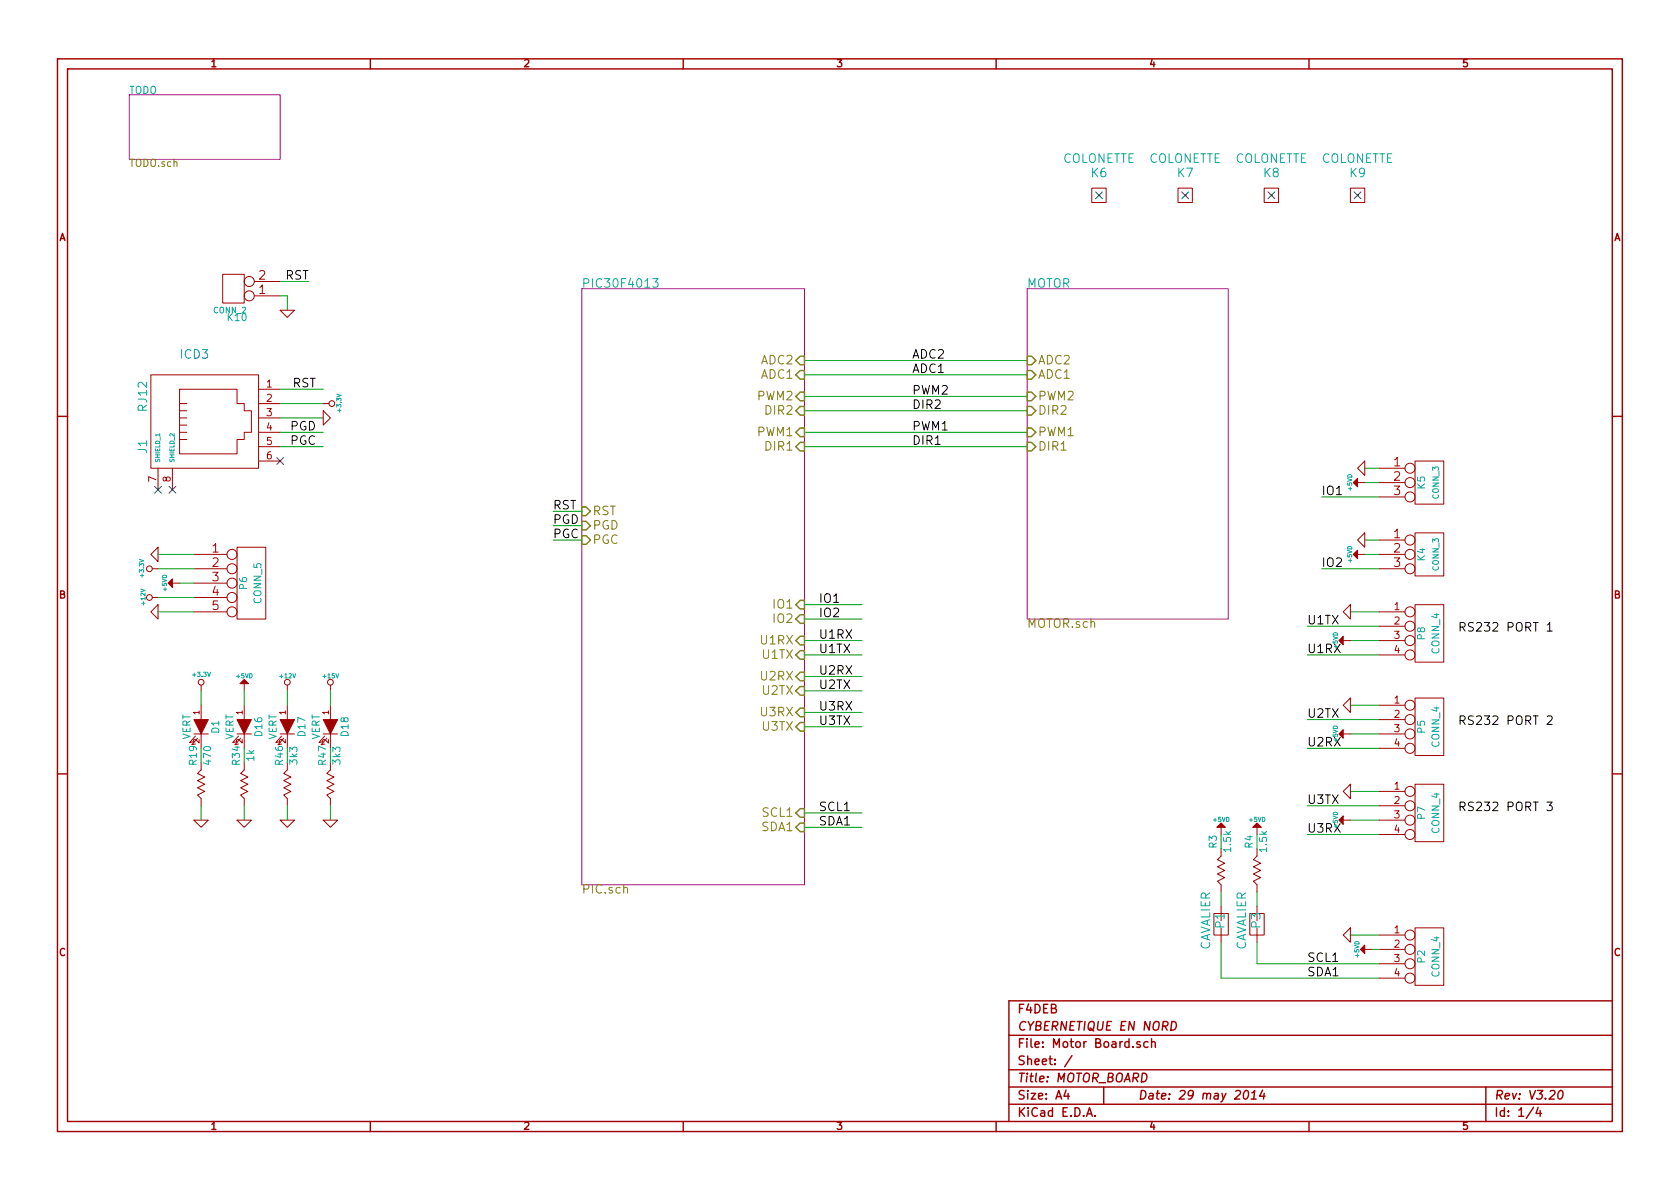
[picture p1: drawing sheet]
EESchema Schematic File Version 2
LIBS:power
LIBS:CEN-SCHEMA
LIBS:Motor Board-cache
EELAYER 27 0
EELAYER END
$Descr A4 11693 8268
encoding utf-8
Sheet 1 4
Title "MOTOR_BOARD"
Date "29 may 2014"
Rev "V3.20"
Comp "CYBERNETIQUE EN NORD"
Comment1 "F4DEB"
Comment2 ""
Comment3 ""
Comment4 ""
$EndDescr
Wire Wire Line
	8750 6200 8750 6300
Wire Wire Line
	8500 6550 8500 6800
Wire Wire Line
	8500 6800 9600 6800
Wire Wire Line
	9600 3950 9200 3950
Wire Wire Line
	9500 3750 9600 3750
Wire Wire Line
	9500 3350 9600 3350
Wire Wire Line
	9400 5100 9600 5100
Wire Wire Line
	9400 4900 9600 4900
Wire Wire Line
	9100 5000 9600 5000
Wire Wire Line
	9100 5200 9600 5200
Wire Wire Line
	9100 4550 9600 4550
Wire Wire Line
	9100 4350 9600 4350
Wire Wire Line
	5600 3000 7150 3000
Wire Wire Line
	5600 2750 7150 2750
Wire Wire Line
	5600 2500 7150 2500
Wire Wire Line
	7150 2600 5600 2600
Wire Wire Line
	7150 2850 5600 2850
Wire Wire Line
	7150 3100 5600 3100
Wire Wire Line
	9400 4250 9600 4250
Wire Wire Line
	9400 4450 9600 4450
Wire Wire Line
	9600 6500 9400 6500
Wire Wire Line
	9500 3250 9600 3250
Wire Wire Line
	9200 3450 9600 3450
Wire Wire Line
	9500 3850 9600 3850
Wire Wire Line
	9600 6700 8750 6700
Wire Wire Line
	8750 6700 8750 6550
Wire Wire Line
	8500 6300 8500 6200
Wire Wire Line
	8750 5800 8750 5900
$Comp
L R R3
U 1 1
P 8500 5950
F 0 "R3" V 8450 6050 50  0000 C CNN
F 1 "1.5k" V 8550 6050 50  0000 C CNN
F 2 "" H 8500 5950 60  0001 C CNN
F 3 "" H 8500 5950 60  0001 C CNN
	1    8500 5950
	1    0    0    -1  
$EndComp
$Comp
L R R4
U 1 1
P 8750 5950
F 0 "R4" V 8700 6050 50  0000 C CNN
F 1 "1.5k" V 8800 6050 50  0000 C CNN
F 2 "" H 8750 5950 60  0001 C CNN
F 3 "" H 8750 5950 60  0001 C CNN
	1    8750 5950
	1    0    0    -1  
$EndComp
$Comp
L COLONETTE K9
U 1 1
P 9450 1200
F 0 "K9" H 9450 1200 60  0000 C CNN
F 1 "COLONETTE" H 9450 1300 60  0000 C CNN
F 2 "" H 9450 1200 60  0001 C CNN
F 3 "" H 9450 1200 60  0001 C CNN
	1    9450 1200
	1    0    0    -1  
$EndComp
$Comp
L COLONETTE K8
U 1 1
P 8850 1200
F 0 "K8" H 8850 1200 60  0000 C CNN
F 1 "COLONETTE" H 8850 1300 60  0000 C CNN
F 2 "" H 8850 1200 60  0001 C CNN
F 3 "" H 8850 1200 60  0001 C CNN
	1    8850 1200
	1    0    0    -1  
$EndComp
$Comp
L COLONETTE K7
U 1 1
P 8250 1200
F 0 "K7" H 8250 1200 60  0000 C CNN
F 1 "COLONETTE" H 8250 1300 60  0000 C CNN
F 2 "" H 8250 1200 60  0001 C CNN
F 3 "" H 8250 1200 60  0001 C CNN
	1    8250 1200
	1    0    0    -1  
$EndComp
$Comp
L COLONETTE K6
U 1 1
P 7650 1200
F 0 "K6" H 7650 1200 60  0000 C CNN
F 1 "COLONETTE" H 7650 1300 60  0000 C CNN
F 2 "" H 7650 1200 60  0001 C CNN
F 3 "" H 7650 1200 60  0001 C CNN
	1    7650 1200
	1    0    0    -1  
$EndComp
$Comp
L CAVALIER P1
U 1 1
P 8500 6550
F 0 "P1" H 8650 6550 60  0000 C CNN
F 1 "CAVALIER" H 8650 6650 60  0000 C CNN
F 2 "" H 8500 6550 60  0001 C CNN
F 3 "" H 8500 6550 60  0001 C CNN
	1    8500 6550
	0    -1   -1   0   
$EndComp
$Comp
L CAVALIER P3
U 1 1
P 8750 6550
F 0 "P3" H 8900 6550 60  0000 C CNN
F 1 "CAVALIER" H 8900 6650 60  0000 C CNN
F 2 "" H 8750 6550 60  0001 C CNN
F 3 "" H 8750 6550 60  0001 C CNN
	1    8750 6550
	0    -1   -1   0   
$EndComp
Text Label 6350 3100 0    60   ~ 0
DIR1
Text Label 6350 3000 0    60   ~ 0
PWM1
Text Label 6350 2850 0    60   ~ 0
DIR2
Text Label 6350 2750 0    60   ~ 0
PWM2
Text Label 6350 2600 0    60   ~ 0
ADC1
Text Label 6350 2500 0    60   ~ 0
ADC2
Text Label 9100 5200 0    60   ~ 0
U2RX
Text Label 9100 5000 0    60   ~ 0
U2TX
Text Label 9100 4550 0    60   ~ 0
U1RX
Text Label 9100 4350 0    60   ~ 0
U1TX
Text Label 5700 4800 0    60   ~ 0
U2TX
Text Label 5700 4700 0    60   ~ 0
U2RX
Text Label 5700 4550 0    60   ~ 0
U1TX
Text Label 5700 4450 0    60   ~ 0
U1RX
Text Label 5700 5750 0    60   ~ 0
SDA1
Text Label 5700 5650 0    60   ~ 0
SCL1
Text Label 9100 6800 0    60   ~ 0
SDA1
Text Label 9100 6700 0    60   ~ 0
SCL1
Text Label 5700 4300 0    60   ~ 0
IO2
Text Label 5700 4200 0    60   ~ 0
IO1
Text Label 9200 3950 0    60   ~ 0
IO2
Text Label 9200 3450 0    60   ~ 0
IO1
$Comp
L +5VD #PWR01
U 1 1
P 9400 5100
F 0 "#PWR01" H 9400 5050 20  0001 C CNN
F 1 "+5VD" H 9400 5200 30  0000 C CNN
F 2 "" H 9400 5100 60  0001 C CNN
F 3 "" H 9400 5100 60  0001 C CNN
	1    9400 5100
	0    -1   -1   0   
$EndComp
$Comp
L +5VD #PWR02
U 1 1
P 9400 4450
F 0 "#PWR02" H 9400 4400 20  0001 C CNN
F 1 "+5VD" H 9400 4550 30  0000 C CNN
F 2 "" H 9400 4450 60  0001 C CNN
F 3 "" H 9400 4450 60  0001 C CNN
	1    9400 4450
	0    -1   -1   0   
$EndComp
$Comp
L +5VD #PWR03
U 1 1
P 9500 3850
F 0 "#PWR03" H 9500 3800 20  0001 C CNN
F 1 "+5VD" H 9500 3950 30  0000 C CNN
F 2 "" H 9500 3850 60  0001 C CNN
F 3 "" H 9500 3850 60  0001 C CNN
	1    9500 3850
	0    -1   -1   0   
$EndComp
$Comp
L +5VD #PWR04
U 1 1
P 9500 3350
F 0 "#PWR04" H 9500 3300 20  0001 C CNN
F 1 "+5VD" H 9500 3450 30  0000 C CNN
F 2 "" H 9500 3350 60  0001 C CNN
F 3 "" H 9500 3350 60  0001 C CNN
	1    9500 3350
	0    -1   -1   0   
$EndComp
$Comp
L GND #PWR05
U 1 1
P 9500 3750
F 0 "#PWR05" H 9500 3750 30  0001 C CNN
F 1 "GND" H 9500 3680 30  0001 C CNN
F 2 "" H 9500 3750 60  0001 C CNN
F 3 "" H 9500 3750 60  0001 C CNN
	1    9500 3750
	0    1    1    0   
$EndComp
$Comp
L GND #PWR06
U 1 1
P 9500 3250
F 0 "#PWR06" H 9500 3250 30  0001 C CNN
F 1 "GND" H 9500 3180 30  0001 C CNN
F 2 "" H 9500 3250 60  0001 C CNN
F 3 "" H 9500 3250 60  0001 C CNN
	1    9500 3250
	0    1    1    0   
$EndComp
$Comp
L GND #PWR07
U 1 1
P 9400 6500
F 0 "#PWR07" H 9400 6500 30  0001 C CNN
F 1 "GND" H 9400 6430 30  0001 C CNN
F 2 "" H 9400 6500 60  0001 C CNN
F 3 "" H 9400 6500 60  0001 C CNN
	1    9400 6500
	0    1    1    0   
$EndComp
$Comp
L CONN_3 K5
U 1 1
P 9950 3350
F 0 "K5" V 9900 3350 50  0000 C CNN
F 1 "CONN_3" V 10000 3350 40  0000 C CNN
F 2 "" H 9950 3350 60  0001 C CNN
F 3 "" H 9950 3350 60  0001 C CNN
	1    9950 3350
	1    0    0    -1  
$EndComp
$Comp
L CONN_3 K4
U 1 1
P 9950 3850
F 0 "K4" V 9900 3850 50  0000 C CNN
F 1 "CONN_3" V 10000 3850 40  0000 C CNN
F 2 "" H 9950 3850 60  0001 C CNN
F 3 "" H 9950 3850 60  0001 C CNN
	1    9950 3850
	1    0    0    -1  
$EndComp
$Comp
L CONN_4 P2
U 1 1
P 9950 6650
F 0 "P2" V 9900 6650 50  0000 C CNN
F 1 "CONN_4" V 10000 6650 50  0000 C CNN
F 2 "" H 9950 6650 60  0001 C CNN
F 3 "" H 9950 6650 60  0001 C CNN
	1    9950 6650
	1    0    0    -1  
$EndComp
$Comp
L CONN_4 P5
U 1 1
P 9950 5050
F 0 "P5" V 9900 5050 50  0000 C CNN
F 1 "CONN_4" V 10000 5050 50  0000 C CNN
F 2 "" H 9950 5050 60  0001 C CNN
F 3 "" H 9950 5050 60  0001 C CNN
	1    9950 5050
	1    0    0    -1  
$EndComp
$Comp
L GND #PWR08
U 1 1
P 9400 4900
F 0 "#PWR08" H 9400 4900 30  0001 C CNN
F 1 "GND" H 9400 4830 30  0001 C CNN
F 2 "" H 9400 4900 60  0001 C CNN
F 3 "" H 9400 4900 60  0001 C CNN
	1    9400 4900
	0    1    1    0   
$EndComp
Text Label 10150 5050 0    60   ~ 0
RS232 PORT 2
Text Label 10150 4400 0    60   ~ 0
RS232 PORT 1
$Comp
L GND #PWR09
U 1 1
P 9400 4250
F 0 "#PWR09" H 9400 4250 30  0001 C CNN
F 1 "GND" H 9400 4180 30  0001 C CNN
F 2 "" H 9400 4250 60  0001 C CNN
F 3 "" H 9400 4250 60  0001 C CNN
	1    9400 4250
	0    1    1    0   
$EndComp
$Comp
L CONN_4 P8
U 1 1
P 9950 4400
F 0 "P8" V 9900 4400 50  0000 C CNN
F 1 "CONN_4" V 10000 4400 50  0000 C CNN
F 2 "" H 9950 4400 60  0001 C CNN
F 3 "" H 9950 4400 60  0001 C CNN
	1    9950 4400
	1    0    0    -1  
$EndComp
$Sheet
S 7150 2000 1400 2300
U 4BF30498
F0 "MOTOR" 60
F1 "MOTOR.sch" 60
F2 "ADC2" I L 7150 2500 60 
F3 "ADC1" I L 7150 2600 60 
F4 "PWM2" I L 7150 2750 60 
F5 "DIR2" I L 7150 2850 60 
F6 "PWM1" I L 7150 3000 60 
F7 "DIR1" I L 7150 3100 60 
$EndSheet
Wire Wire Line
	8500 5800 8500 5900
$Sheet
S 900  650  1050 450 
U 5352D4E9
F0 "TODO" 50
F1 "TODO.sch" 50
$EndSheet
$Comp
L +5VD #PWR010
U 1 1
P 8500 5800
F 0 "#PWR010" H 8500 5750 20  0001 C CNN
F 1 "+5VD" H 8500 5900 30  0000 C CNN
F 2 "" H 8500 5800 60  0000 C CNN
F 3 "" H 8500 5800 60  0000 C CNN
	1    8500 5800
	1    0    0    -1  
$EndComp
$Comp
L +5VD #PWR011
U 1 1
P 8750 5800
F 0 "#PWR011" H 8750 5750 20  0001 C CNN
F 1 "+5VD" H 8750 5900 30  0000 C CNN
F 2 "" H 8750 5800 60  0000 C CNN
F 3 "" H 8750 5800 60  0000 C CNN
	1    8750 5800
	1    0    0    -1  
$EndComp
$Sheet
S 4050 2000 1550 4150
U 4BF30482
F0 "PIC30F4013" 60
F1 "PIC.sch" 60
F2 "ADC2" I R 5600 2500 60 
F3 "ADC1" I R 5600 2600 60 
F4 "DIR2" I R 5600 2850 60 
F5 "DIR1" I R 5600 3100 60 
F6 "PWM2" I R 5600 2750 60 
F7 "PWM1" I R 5600 3000 60 
F8 "U2RX" I R 5600 4700 60 
F9 "U2TX" I R 5600 4800 60 
F10 "U1RX" I R 5600 4450 60 
F11 "U1TX" I R 5600 4550 60 
F12 "PGC" I L 4050 3750 60 
F13 "PGD" I L 4050 3650 60 
F14 "RST" I L 4050 3550 60 
F15 "SCL1" I R 5600 5650 60 
F16 "SDA1" I R 5600 5750 60 
F17 "IO2" I R 5600 4300 60 
F18 "IO1" I R 5600 4200 60 
F19 "U3RX" I R 5600 4950 60 
F20 "U3TX" I R 5600 5050 60 
$EndSheet
Wire Wire Line
	5600 4200 6000 4200
Wire Wire Line
	6000 4300 5600 4300
Wire Wire Line
	5600 4450 6000 4450
Wire Wire Line
	5600 4550 6000 4550
Wire Wire Line
	6000 4700 5600 4700
Wire Wire Line
	6000 4800 5600 4800
Wire Wire Line
	6000 5650 5600 5650
Wire Wire Line
	6000 5750 5600 5750
Wire Wire Line
	9400 5700 9600 5700
Wire Wire Line
	9400 5500 9600 5500
Wire Wire Line
	9100 5600 9600 5600
Wire Wire Line
	9100 5800 9600 5800
Text Label 9100 5800 0    60   ~ 0
U3RX
Text Label 9100 5600 0    60   ~ 0
U3TX
$Comp
L +5VD #PWR012
U 1 1
P 9400 5700
F 0 "#PWR012" H 9400 5650 20  0001 C CNN
F 1 "+5VD" H 9400 5800 30  0000 C CNN
F 2 "" H 9400 5700 60  0001 C CNN
F 3 "" H 9400 5700 60  0001 C CNN
	1    9400 5700
	0    -1   -1   0   
$EndComp
$Comp
L CONN_4 P7
U 1 1
P 9950 5650
F 0 "P7" V 9900 5650 50  0000 C CNN
F 1 "CONN_4" V 10000 5650 50  0000 C CNN
F 2 "" H 9950 5650 60  0001 C CNN
F 3 "" H 9950 5650 60  0001 C CNN
	1    9950 5650
	1    0    0    -1  
$EndComp
$Comp
L GND #PWR013
U 1 1
P 9400 5500
F 0 "#PWR013" H 9400 5500 30  0001 C CNN
F 1 "GND" H 9400 5430 30  0001 C CNN
F 2 "" H 9400 5500 60  0001 C CNN
F 3 "" H 9400 5500 60  0001 C CNN
	1    9400 5500
	0    1    1    0   
$EndComp
Text Label 10150 5650 0    60   ~ 0
RS232 PORT 3
$Comp
L R R19
U 1 1
P 1400 5350
F 0 "R19" V 1350 5450 50  0000 C CNN
F 1 "470" V 1450 5450 50  0000 C CNN
F 2 "~" H 1400 5350 60  0000 C CNN
F 3 "~" H 1400 5350 60  0000 C CNN
	1    1400 5350
	1    0    0    -1  
$EndComp
$Comp
L R R34
U 1 1
P 1700 5350
F 0 "R34" V 1650 5450 50  0000 C CNN
F 1 "1k" V 1750 5450 50  0000 C CNN
F 2 "~" H 1700 5350 60  0000 C CNN
F 3 "~" H 1700 5350 60  0000 C CNN
	1    1700 5350
	1    0    0    -1  
$EndComp
$Comp
L R R46
U 1 1
P 2000 5350
F 0 "R46" V 1950 5450 50  0000 C CNN
F 1 "3k3" V 2050 5450 50  0000 C CNN
F 2 "~" H 2000 5350 60  0000 C CNN
F 3 "~" H 2000 5350 60  0000 C CNN
	1    2000 5350
	1    0    0    -1  
$EndComp
$Comp
L LED D1
U 1 1
P 1400 5050
F 0 "D1" H 1400 5150 50  0000 C CNN
F 1 "VERT" H 1400 4950 50  0000 C CNN
F 2 "~" H 1400 5050 60  0000 C CNN
F 3 "~" H 1400 5050 60  0000 C CNN
	1    1400 5050
	0    1    1    0   
$EndComp
$Comp
L LED D16
U 1 1
P 1700 5050
F 0 "D16" H 1700 5150 50  0000 C CNN
F 1 "VERT" H 1700 4950 50  0000 C CNN
F 2 "~" H 1700 5050 60  0000 C CNN
F 3 "~" H 1700 5050 60  0000 C CNN
	1    1700 5050
	0    1    1    0   
$EndComp
$Comp
L LED D17
U 1 1
P 2000 5050
F 0 "D17" H 2000 5150 50  0000 C CNN
F 1 "VERT" H 2000 4950 50  0000 C CNN
F 2 "~" H 2000 5050 60  0000 C CNN
F 3 "~" H 2000 5050 60  0000 C CNN
	1    2000 5050
	0    1    1    0   
$EndComp
$Comp
L GND #PWR014
U 1 1
P 1400 5700
F 0 "#PWR014" H 1400 5700 30  0001 C CNN
F 1 "GND" H 1400 5630 30  0001 C CNN
F 2 "" H 1400 5700 60  0000 C CNN
F 3 "" H 1400 5700 60  0000 C CNN
	1    1400 5700
	1    0    0    -1  
$EndComp
$Comp
L GND #PWR015
U 1 1
P 1700 5700
F 0 "#PWR015" H 1700 5700 30  0001 C CNN
F 1 "GND" H 1700 5630 30  0001 C CNN
F 2 "" H 1700 5700 60  0000 C CNN
F 3 "" H 1700 5700 60  0000 C CNN
	1    1700 5700
	1    0    0    -1  
$EndComp
$Comp
L GND #PWR016
U 1 1
P 2000 5700
F 0 "#PWR016" H 2000 5700 30  0001 C CNN
F 1 "GND" H 2000 5630 30  0001 C CNN
F 2 "" H 2000 5700 60  0000 C CNN
F 3 "" H 2000 5700 60  0000 C CNN
	1    2000 5700
	1    0    0    -1  
$EndComp
$Comp
L +5VD #PWR017
U 1 1
P 1700 4800
F 0 "#PWR017" H 1700 4750 20  0001 C CNN
F 1 "+5VD" H 1700 4900 30  0000 C CNN
F 2 "" H 1700 4800 60  0000 C CNN
F 3 "" H 1700 4800 60  0000 C CNN
	1    1700 4800
	1    0    0    -1  
$EndComp
$Comp
L +3.3V #PWR018
U 1 1
P 1400 4800
F 0 "#PWR018" H 1400 4760 30  0001 C CNN
F 1 "+3.3V" H 1400 4910 30  0000 C CNN
F 2 "" H 1400 4800 60  0000 C CNN
F 3 "" H 1400 4800 60  0000 C CNN
	1    1400 4800
	1    0    0    -1  
$EndComp
$Comp
L +12V #PWR019
U 1 1
P 2000 4800
F 0 "#PWR019" H 2000 4750 20  0001 C CNN
F 1 "+12V" H 2000 4900 30  0000 C CNN
F 2 "" H 2000 4800 60  0000 C CNN
F 3 "" H 2000 4800 60  0000 C CNN
	1    2000 4800
	1    0    0    -1  
$EndComp
$Comp
L LED D18
U 1 1
P 2300 5050
F 0 "D18" H 2300 5150 50  0000 C CNN
F 1 "VERT" H 2300 4950 50  0000 C CNN
F 2 "~" H 2300 5050 60  0000 C CNN
F 3 "~" H 2300 5050 60  0000 C CNN
	1    2300 5050
	0    1    1    0   
$EndComp
$Comp
L R R47
U 1 1
P 2300 5350
F 0 "R47" V 2250 5450 50  0000 C CNN
F 1 "3k3" V 2350 5450 50  0000 C CNN
F 2 "~" H 2300 5350 60  0000 C CNN
F 3 "~" H 2300 5350 60  0000 C CNN
	1    2300 5350
	1    0    0    -1  
$EndComp
$Comp
L GND #PWR020
U 1 1
P 2300 5700
F 0 "#PWR020" H 2300 5700 30  0001 C CNN
F 1 "GND" H 2300 5630 30  0001 C CNN
F 2 "" H 2300 5700 60  0000 C CNN
F 3 "" H 2300 5700 60  0000 C CNN
	1    2300 5700
	1    0    0    -1  
$EndComp
$Comp
L +15V #PWR021
U 1 1
P 2300 4800
F 0 "#PWR021" H 2300 4750 20  0001 C CNN
F 1 "+15V" H 2300 4900 30  0000 C CNN
F 2 "~" H 2300 4800 60  0000 C CNN
F 3 "~" H 2300 4800 60  0000 C CNN
	1    2300 4800
	1    0    0    -1  
$EndComp
Wire Wire Line
	1400 4800 1400 4900
Wire Wire Line
	1700 4800 1700 4900
Wire Wire Line
	2000 4800 2000 4900
Wire Wire Line
	2300 4800 2300 4900
Wire Wire Line
	2300 5200 2300 5300
Wire Wire Line
	2000 5200 2000 5300
Wire Wire Line
	2000 5600 2000 5700
Wire Wire Line
	2300 5600 2300 5700
Wire Wire Line
	1700 5200 1700 5300
Wire Wire Line
	1700 5600 1700 5700
Wire Wire Line
	1400 5600 1400 5700
Wire Wire Line
	1400 5200 1400 5300
$Comp
L RJ12 J1
U 1 1
P 1500 2900
F 0 "J1" H 1700 3400 60  0000 C CNN
F 1 "RJ12" H 1350 3400 60  0000 C CNN
F 2 "~" H 1500 2900 60  0000 C CNN
F 3 "~" H 1500 2900 60  0000 C CNN
	1    1500 2900
	0    -1   1    0   
$EndComp
Wire Wire Line
	2250 2700 1950 2700
Wire Wire Line
	2250 2800 1950 2800
Wire Wire Line
	2250 2900 1950 2900
$Comp
L +3.3V #PWR022
U 1 1
P 2250 2800
F 0 "#PWR022" H 2250 2760 30  0001 C CNN
F 1 "+3.3V" H 2250 2910 30  0000 C CNN
F 2 "" H 2250 2800 60  0000 C CNN
F 3 "" H 2250 2800 60  0000 C CNN
	1    2250 2800
	0    1    -1   0   
$EndComp
$Comp
L GND #PWR023
U 1 1
P 2250 2900
F 0 "#PWR023" H 2250 2900 30  0001 C CNN
F 1 "GND" H 2250 2830 30  0001 C CNN
F 2 "" H 2250 2900 60  0000 C CNN
F 3 "" H 2250 2900 60  0000 C CNN
	1    2250 2900
	0    -1   1    0   
$EndComp
Text Label 2200 2700 2    60   ~ 0
RST
Wire Wire Line
	3850 3550 4050 3550
Wire Wire Line
	3850 3650 4050 3650
Wire Wire Line
	3850 3750 4050 3750
Text Label 3850 3550 0    60   ~ 0
RST
Text Label 3850 3650 0    60   ~ 0
PGD
Text Label 3850 3750 0    60   ~ 0
PGC
Wire Wire Line
	2250 3000 1950 3000
Wire Wire Line
	2250 3100 1950 3100
Text Label 2200 3000 2    60   ~ 0
PGD
Text Label 2200 3100 2    60   ~ 0
PGC
Text Notes 1250 2500 0    60   ~ 0
ICD3
$Comp
L CONN_5 P6
U 1 1
P 1750 4050
F 0 "P6" V 1700 4050 50  0000 C CNN
F 1 "CONN_5" V 1800 4050 50  0000 C CNN
F 2 "~" H 1750 4050 60  0000 C CNN
F 3 "~" H 1750 4050 60  0000 C CNN
	1    1750 4050
	1    0    0    -1  
$EndComp
Wire Wire Line
	1350 3850 1100 3850
Wire Wire Line
	1350 3950 1100 3950
Wire Wire Line
	1350 4150 1100 4150
Wire Wire Line
	1350 4250 1100 4250
$Comp
L GND #PWR024
U 1 1
P 1100 3850
F 0 "#PWR024" H 1100 3850 30  0001 C CNN
F 1 "GND" H 1100 3780 30  0001 C CNN
F 2 "" H 1100 3850 60  0000 C CNN
F 3 "" H 1100 3850 60  0000 C CNN
	1    1100 3850
	0    1    1    0   
$EndComp
$Comp
L GND #PWR025
U 1 1
P 1100 4250
F 0 "#PWR025" H 1100 4250 30  0001 C CNN
F 1 "GND" H 1100 4180 30  0001 C CNN
F 2 "" H 1100 4250 60  0000 C CNN
F 3 "" H 1100 4250 60  0000 C CNN
	1    1100 4250
	0    1    1    0   
$EndComp
$Comp
L +3.3V #PWR026
U 1 1
P 1100 3950
F 0 "#PWR026" H 1100 3910 30  0001 C CNN
F 1 "+3.3V" H 1100 4060 30  0000 C CNN
F 2 "" H 1100 3950 60  0000 C CNN
F 3 "" H 1100 3950 60  0000 C CNN
	1    1100 3950
	0    -1   -1   0   
$EndComp
$Comp
L +12V #PWR027
U 1 1
P 1100 4150
F 0 "#PWR027" H 1100 4100 20  0001 C CNN
F 1 "+12V" H 1100 4250 30  0000 C CNN
F 2 "" H 1100 4150 60  0000 C CNN
F 3 "" H 1100 4150 60  0000 C CNN
	1    1100 4150
	0    -1   -1   0   
$EndComp
NoConn ~ 1950 3200
NoConn ~ 1200 3400
NoConn ~ 1100 3400
NoConn ~ 7650 1350
NoConn ~ 8250 1350
NoConn ~ 8850 1350
NoConn ~ 9450 1350
Wire Wire Line
	6000 4950 5600 4950
Wire Wire Line
	6000 5050 5600 5050
Text Label 5700 5050 0    60   ~ 0
U3TX
Text Label 5700 4950 0    60   ~ 0
U3RX
$Comp
L CONN_2 K10
U 1 1
P 1950 2050
F 0 "K10" H 2250 2200 50  0000 C CNN
F 1 "CONN_2" H 2300 2150 40  0000 C CNN
F 2 "~" H 1950 2050 60  0000 C CNN
F 3 "~" H 1950 2050 60  0000 C CNN
	1    1950 2050
	-1   0    0    1   
$EndComp
Wire Wire Line
	1950 2050 2000 2050
Wire Wire Line
	2000 2050 2000 2150
$Comp
L GND #PWR028
U 1 1
P 2000 2150
F 0 "#PWR028" H 2000 2150 30  0001 C CNN
F 1 "GND" H 2000 2080 30  0001 C CNN
F 2 "" H 2000 2150 60  0000 C CNN
F 3 "" H 2000 2150 60  0000 C CNN
	1    2000 2150
	1    0    0    -1  
$EndComp
Wire Wire Line
	1950 1950 2150 1950
Text Label 2150 1950 2    60   ~ 0
RST
Wire Wire Line
	9550 6600 9600 6600
$Comp
L +5VD #PWR029
U 1 1
P 9550 6600
F 0 "#PWR029" H 9550 6550 20  0001 C CNN
F 1 "+5VD" H 9550 6700 30  0000 C CNN
F 2 "" H 9550 6600 60  0001 C CNN
F 3 "" H 9550 6600 60  0001 C CNN
	1    9550 6600
	0    -1   -1   0   
$EndComp
$Comp
L +5VD #PWR030
U 1 1
P 1250 4050
F 0 "#PWR030" H 1250 4000 20  0001 C CNN
F 1 "+5VD" H 1250 4150 30  0000 C CNN
F 2 "" H 1250 4050 60  0000 C CNN
F 3 "" H 1250 4050 60  0000 C CNN
	1    1250 4050
	0    -1   -1   0   
$EndComp
Wire Wire Line
	1250 4050 1350 4050
$EndSCHEMATC
